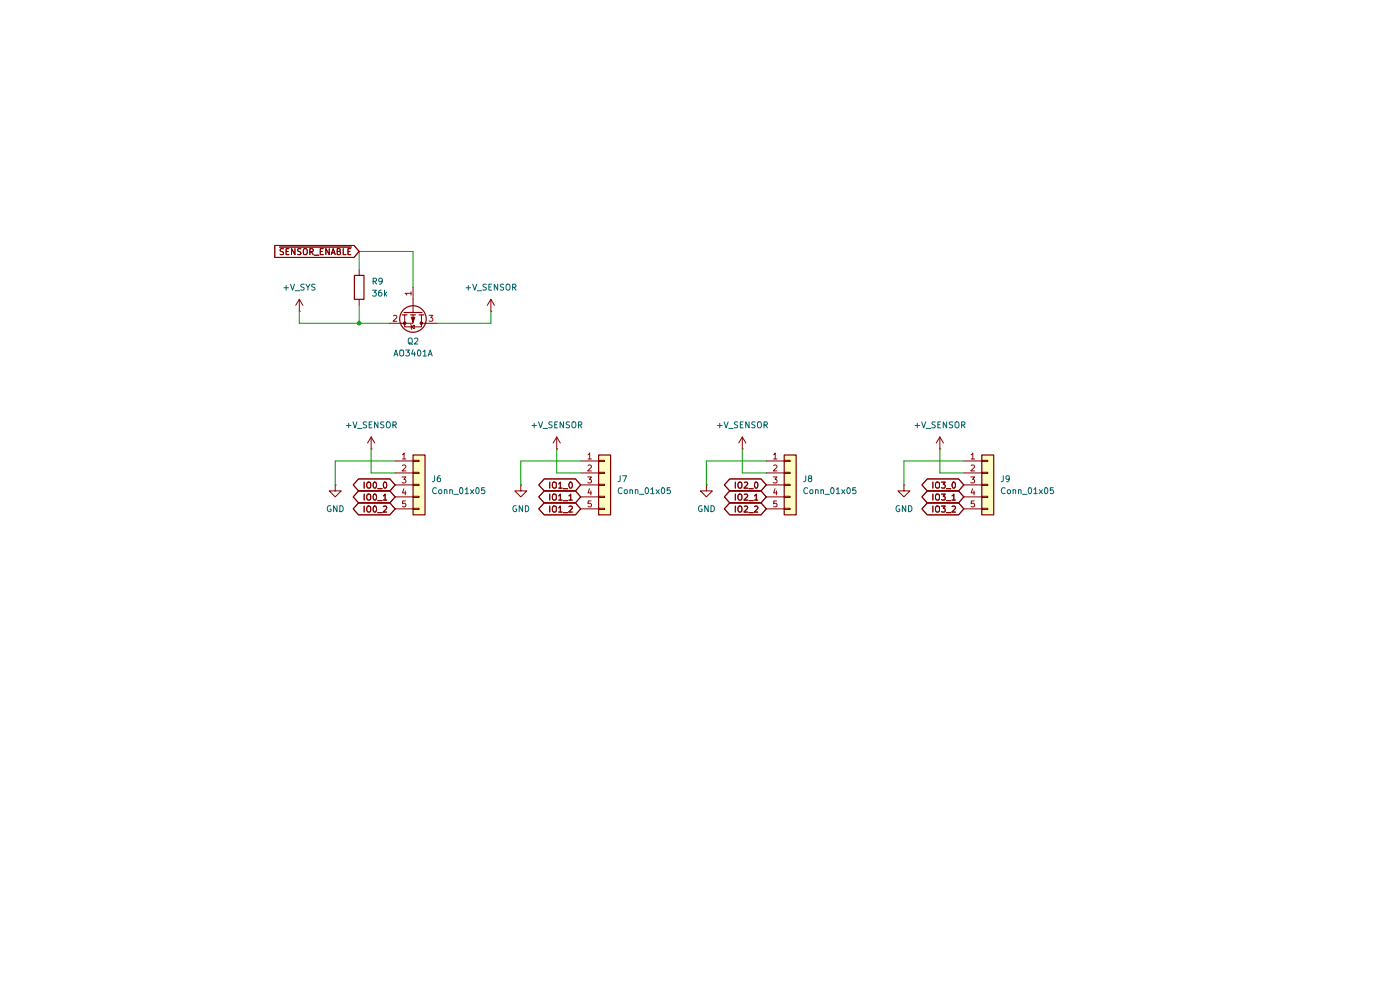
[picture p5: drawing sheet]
(kicad_sch
 (version 20260306)
 (generator "eeschema")
 (generator_version "10.0")
 (paper "A4")
 (lib_symbols
  (symbol "Connector_Generic:Conn_01x05"
   (pin_names
    (offset 1.016) (hide yes)) (exclude_from_sim no) (in_bom yes) (on_board yes)
   (in_pos_files yes)
   (duplicate_pin_numbers_are_jumpers no)
   (property "Reference" "J" (at 0 7.62 0) (show_name no) (do_not_autoplace no) (effects (font (size 1.27 1.27))))
   (property "Value" "Conn_01x05" (at 0 -7.62 0) (show_name no) (do_not_autoplace no) (effects (font (size 1.27 1.27))))
   (property "Footprint" "" (at 0 0 0) (show_name no) (do_not_autoplace no) (hide yes) (effects (font (size 1.27 1.27))))
   (property "Datasheet" "" (at 0 0 0) (show_name no) (do_not_autoplace no) (hide yes) (effects (font (size 1.27 1.27))))
   (property "Description" "Generic connector, single row, 01x05, script generated (kicad-library-utils/schlib/autogen/connector/)" (at 0 0 0) (show_name no) (do_not_autoplace no) (hide yes) (effects (font (size 1.27 1.27))))
   (symbol "Conn_01x05_1_1"
    (rectangle (start -1.27 6.35) (end 1.27 -6.35) (stroke (width 0.254) (type default)) (fill (type background)))
    (rectangle (start -1.27 5.207) (end 0 4.953) (stroke (width 0.1524) (type default)) (fill (type none)))
    (rectangle (start -1.27 2.667) (end 0 2.413) (stroke (width 0.1524) (type default)) (fill (type none)))
    (rectangle (start -1.27 0.127) (end 0 -0.127) (stroke (width 0.1524) (type default)) (fill (type none)))
    (rectangle (start -1.27 -2.413) (end 0 -2.667) (stroke (width 0.1524) (type default)) (fill (type none)))
    (rectangle (start -1.27 -4.953) (end 0 -5.207) (stroke (width 0.1524) (type default)) (fill (type none)))
    (pin passive line (at -5.08 5.08 0) (length 3.81) (name "Pin_1" (effects (font (size 1.27 1.27)))) (number "1" (effects (font (size 1.27 1.27)))))
    (pin passive line (at -5.08 2.54 0) (length 3.81) (name "Pin_2" (effects (font (size 1.27 1.27)))) (number "2" (effects (font (size 1.27 1.27)))))
    (pin passive line (at -5.08 0 0) (length 3.81) (name "Pin_3" (effects (font (size 1.27 1.27)))) (number "3" (effects (font (size 1.27 1.27)))))
    (pin passive line (at -5.08 -2.54 0) (length 3.81) (name "Pin_4" (effects (font (size 1.27 1.27)))) (number "4" (effects (font (size 1.27 1.27)))))
    (pin passive line (at -5.08 -5.08 0) (length 3.81) (name "Pin_5" (effects (font (size 1.27 1.27)))) (number "5" (effects (font (size 1.27 1.27))))))
   (embedded_fonts no))
  (symbol "Device:R"
   (pin_numbers (hide yes))
   (pin_names
    (offset 0)) (exclude_from_sim no) (in_bom yes) (on_board yes)
   (in_pos_files yes)
   (duplicate_pin_numbers_are_jumpers no)
   (property "Reference" "R" (at 2.032 0 90) (show_name no) (do_not_autoplace no) (effects (font (size 1.27 1.27))))
   (property "Value" "R" (at 0 0 90) (show_name no) (do_not_autoplace no) (effects (font (size 1.27 1.27))))
   (property "Footprint" "" (at -1.778 0 90) (show_name no) (do_not_autoplace no) (hide yes) (effects (font (size 1.27 1.27))))
   (property "Datasheet" "" (at 0 0 0) (show_name no) (do_not_autoplace no) (hide yes) (effects (font (size 1.27 1.27))))
   (property "Description" "Resistor" (at 0 0 0) (show_name no) (do_not_autoplace no) (hide yes) (effects (font (size 1.27 1.27))))
   (symbol "R_0_1"
    (rectangle (start -1.016 -2.54) (end 1.016 2.54) (stroke (width 0.254) (type default)) (fill (type none))))
   (symbol "R_1_1"
    (pin passive line (at 0 3.81 270) (length 1.27) (name "" (effects (font (size 1.27 1.27)))) (number "1" (effects (font (size 1.27 1.27)))))
    (pin passive line (at 0 -3.81 90) (length 1.27) (name "" (effects (font (size 1.27 1.27)))) (number "2" (effects (font (size 1.27 1.27))))))
   (embedded_fonts no))
  (symbol "Transistor_FET:AO3401A"
   (pin_names (hide yes)) (exclude_from_sim no) (in_bom yes) (on_board yes)
   (in_pos_files yes)
   (duplicate_pin_numbers_are_jumpers no)
   (property "Reference" "Q" (at 5.08 1.905 0) (show_name no) (do_not_autoplace no) (effects (font (size 1.27 1.27)) (justify left)))
   (property "Value" "AO3401A" (at 5.08 0 0) (show_name no) (do_not_autoplace no) (effects (font (size 1.27 1.27)) (justify left)))
   (property "Footprint" "Package_TO_SOT_SMD:SOT-23" (at 5.08 -1.905 0) (show_name no) (do_not_autoplace no) (hide yes) (effects (font (size 1.27 1.27)
    (italic yes)) (justify left)))
   (property "Datasheet" "http://www.aosmd.com/pdfs/datasheet/AO3401A.pdf" (at 5.08 -3.81 0) (show_name no) (do_not_autoplace no) (hide yes) (effects (font (size 1.27 1.27)) (justify left)))
   (property "Description" "-4.0A Id, -30V Vds, P-Channel MOSFET, SOT-23" (at 0 0 0) (show_name no) (do_not_autoplace no) (hide yes) (effects (font (size 1.27 1.27))))
   (symbol "AO3401A_0_1"
    (polyline (pts (xy 0.254 1.905) (xy 0.254 -1.905)) (stroke (width 0.254) (type default)) (fill (type none)))
    (polyline (pts (xy 0.254 0) (xy -2.54 0)) (stroke (width 0) (type default)) (fill (type none)))
    (polyline (pts (xy 0.762 2.286) (xy 0.762 1.27)) (stroke (width 0.254) (type default)) (fill (type none)))
    (polyline (pts (xy 0.762 1.778) (xy 3.302 1.778) (xy 3.302 -1.778) (xy 0.762 -1.778)) (stroke (width 0) (type default)) (fill (type none)))
    (polyline (pts (xy 0.762 0.508) (xy 0.762 -0.508)) (stroke (width 0.254) (type default)) (fill (type none)))
    (polyline (pts (xy 0.762 -1.27) (xy 0.762 -2.286)) (stroke (width 0.254) (type default)) (fill (type none)))
    (circle (center 1.651 0) (radius 2.794) (stroke (width 0.254) (type default)) (fill (type none)))
    (polyline (pts (xy 2.286 0) (xy 1.27 0.381) (xy 1.27 -0.381) (xy 2.286 0)) (stroke (width 0) (type default)) (fill (type outline)))
    (polyline (pts (xy 2.54 2.54) (xy 2.54 1.778)) (stroke (width 0) (type default)) (fill (type none)))
    (circle (center 2.54 1.778) (radius 0.254) (stroke (width 0) (type default)) (fill (type outline)))
    (circle (center 2.54 -1.778) (radius 0.254) (stroke (width 0) (type default)) (fill (type outline)))
    (polyline (pts (xy 2.54 -2.54) (xy 2.54 0) (xy 0.762 0)) (stroke (width 0) (type default)) (fill (type none)))
    (polyline (pts (xy 2.794 -0.508) (xy 2.921 -0.381) (xy 3.683 -0.381) (xy 3.81 -0.254)) (stroke (width 0) (type default)) (fill (type none)))
    (polyline (pts (xy 3.302 -0.381) (xy 2.921 0.254) (xy 3.683 0.254) (xy 3.302 -0.381)) (stroke (width 0) (type default)) (fill (type none))))
   (symbol "AO3401A_1_1"
    (pin input line (at -5.08 0 0) (length 2.54) (name "G" (effects (font (size 1.27 1.27)))) (number "1" (effects (font (size 1.27 1.27)))))
    (pin passive line (at 2.54 -5.08 90) (length 2.54) (name "S" (effects (font (size 1.27 1.27)))) (number "2" (effects (font (size 1.27 1.27)))))
    (pin passive line (at 2.54 5.08 270) (length 2.54) (name "D" (effects (font (size 1.27 1.27)))) (number "3" (effects (font (size 1.27 1.27))))))
   (embedded_fonts no))
  (symbol "power:GND"
   (power global)
   (pin_numbers (hide yes))
   (pin_names
    (offset 0) (hide yes)) (exclude_from_sim no) (in_bom yes) (on_board yes)
   (in_pos_files yes)
   (duplicate_pin_numbers_are_jumpers no)
   (property "Reference" "#PWR" (at 0 -6.35 0) (show_name no) (do_not_autoplace no) (hide yes) (effects (font (size 1.27 1.27))))
   (property "Value" "GND" (at 0 -3.81 0) (show_name no) (do_not_autoplace no) (effects (font (size 1.27 1.27))))
   (property "Footprint" "" (at 0 0 0) (show_name no) (do_not_autoplace no) (hide yes) (effects (font (size 1.27 1.27))))
   (property "Datasheet" "" (at 0 0 0) (show_name no) (do_not_autoplace no) (hide yes) (effects (font (size 1.27 1.27))))
   (property "Description" "Power symbol creates a global label with name \"GND\" , ground" (at 0 0 0) (show_name no) (do_not_autoplace no) (hide yes) (effects (font (size 1.27 1.27))))
   (symbol "GND_0_1"
    (polyline (pts (xy 0 0) (xy 0 -1.27) (xy 1.27 -1.27) (xy 0 -2.54) (xy -1.27 -1.27) (xy 0 -1.27)) (stroke (width 0) (type default)) (fill (type none))))
   (symbol "GND_1_1"
    (pin power_in line (at 0 0 270) (length 0) (name "" (effects (font (size 1.27 1.27)))) (number "1" (effects (font (size 1.27 1.27))))))
   (embedded_fonts no))
  (symbol "power:VDC"
   (power global)
   (pin_numbers (hide yes))
   (pin_names
    (offset 0) (hide yes)) (exclude_from_sim no) (in_bom yes) (on_board yes)
   (in_pos_files yes)
   (duplicate_pin_numbers_are_jumpers no)
   (property "Reference" "#PWR" (at 0 -3.81 0) (show_name no) (do_not_autoplace no) (hide yes) (effects (font (size 1.27 1.27))))
   (property "Value" "VDC" (at 0 3.556 0) (show_name no) (do_not_autoplace no) (effects (font (size 1.27 1.27))))
   (property "Footprint" "" (at 0 0 0) (show_name no) (do_not_autoplace no) (hide yes) (effects (font (size 1.27 1.27))))
   (property "Datasheet" "" (at 0 0 0) (show_name no) (do_not_autoplace no) (hide yes) (effects (font (size 1.27 1.27))))
   (property "Description" "Power symbol creates a global label with name \"VDC\"" (at 0 0 0) (show_name no) (do_not_autoplace no) (hide yes) (effects (font (size 1.27 1.27))))
   (symbol "VDC_0_1"
    (polyline (pts (xy -0.762 1.27) (xy 0 2.54)) (stroke (width 0) (type default)) (fill (type none)))
    (polyline (pts (xy 0 2.54) (xy 0.762 1.27)) (stroke (width 0) (type default)) (fill (type none)))
    (polyline (pts (xy 0 0) (xy 0 2.54)) (stroke (width 0) (type default)) (fill (type none))))
   (symbol "VDC_1_1"
    (pin power_in line (at 0 0 90) (length 0) (name "" (effects (font (size 1.27 1.27)))) (number "1" (effects (font (size 1.27 1.27))))))
   (embedded_fonts no)))
 (junction
  (at 76.2 68.58)
  (diameter 0)
  (color 0 0 0 0))
 (wire
  (pts (xy 71.12 102.87) (xy 71.12 97.79))
  (stroke (width 0) (type default)))
 (wire
  (pts (xy 157.48 95.25) (xy 157.48 100.33))
  (stroke (width 0) (type default)))
 (wire
  (pts (xy 63.5 66.04) (xy 63.5 68.58))
  (stroke (width 0) (type default)))
 (wire
  (pts (xy 110.49 102.87) (xy 110.49 97.79))
  (stroke (width 0) (type default)))
 (wire
  (pts (xy 76.2 57.15) (xy 76.2 53.34))
  (stroke (width 0) (type default)))
 (wire
  (pts (xy 104.14 68.58) (xy 104.14 66.04))
  (stroke (width 0) (type default)))
 (wire
  (pts (xy 149.86 97.79) (xy 162.56 97.79))
  (stroke (width 0) (type default)))
 (wire
  (pts (xy 157.48 100.33) (xy 162.56 100.33))
  (stroke (width 0) (type default)))
 (wire
  (pts (xy 71.12 97.79) (xy 83.82 97.79))
  (stroke (width 0) (type default)))
 (wire
  (pts (xy 199.39 100.33) (xy 204.47 100.33))
  (stroke (width 0) (type default)))
 (wire
  (pts (xy 78.74 95.25) (xy 78.74 100.33))
  (stroke (width 0) (type default)))
 (wire
  (pts (xy 92.71 68.58) (xy 104.14 68.58))
  (stroke (width 0) (type default)))
 (wire
  (pts (xy 76.2 53.34) (xy 87.63 53.34))
  (stroke (width 0) (type default)))
 (wire
  (pts (xy 191.77 102.87) (xy 191.77 97.79))
  (stroke (width 0) (type default)))
 (wire
  (pts (xy 76.2 64.77) (xy 76.2 68.58))
  (stroke (width 0) (type default)))
 (wire
  (pts (xy 63.5 68.58) (xy 76.2 68.58))
  (stroke (width 0) (type default)))
 (wire
  (pts (xy 87.63 53.34) (xy 87.63 60.96))
  (stroke (width 0) (type default)))
 (wire
  (pts (xy 78.74 100.33) (xy 83.82 100.33))
  (stroke (width 0) (type default)))
 (wire
  (pts (xy 118.11 95.25) (xy 118.11 100.33))
  (stroke (width 0) (type default)))
 (wire
  (pts (xy 76.2 68.58) (xy 82.55 68.58))
  (stroke (width 0) (type default)))
 (wire
  (pts (xy 110.49 97.79) (xy 123.19 97.79))
  (stroke (width 0) (type default)))
 (wire
  (pts (xy 199.39 95.25) (xy 199.39 100.33))
  (stroke (width 0) (type default)))
 (wire
  (pts (xy 191.77 97.79) (xy 204.47 97.79))
  (stroke (width 0) (type default)))
 (wire
  (pts (xy 118.11 100.33) (xy 123.19 100.33))
  (stroke (width 0) (type default)))
 (wire
  (pts (xy 149.86 102.87) (xy 149.86 97.79))
  (stroke (width 0) (type default)))
 (global_label "IO3_2"
  (shape bidirectional)
  (at 204.47 107.95 180)
  (fields_autoplaced yes)
  (effects (font (size 1.27 1.27)) (justify right))
  (property "Intersheetrefs" "${INTERSHEET_REFS}" (at 195.0516 107.95 0) (hide yes) (show_name no) (do_not_autoplace no) (effects (font (size 1.27 1.27)) (justify right))))
 (global_label "IO3_1"
  (shape bidirectional)
  (at 204.47 105.41 180)
  (fields_autoplaced yes)
  (effects (font (size 1.27 1.27)) (justify right))
  (property "Intersheetrefs" "${INTERSHEET_REFS}" (at 195.0516 105.41 0) (hide yes) (show_name no) (do_not_autoplace no) (effects (font (size 1.27 1.27)) (justify right))))
 (global_label "IO0_2"
  (shape bidirectional)
  (at 83.82 107.95 180)
  (fields_autoplaced yes)
  (effects (font (size 1.27 1.27)) (justify right))
  (property "Intersheetrefs" "${INTERSHEET_REFS}" (at 74.4016 107.95 0) (hide yes) (show_name no) (do_not_autoplace no) (effects (font (size 1.27 1.27)) (justify right))))
 (global_label "IO1_0"
  (shape bidirectional)
  (at 123.19 102.87 180)
  (fields_autoplaced yes)
  (effects (font (size 1.27 1.27)) (justify right))
  (property "Intersheetrefs" "${INTERSHEET_REFS}" (at 113.7716 102.87 0) (hide yes) (show_name no) (do_not_autoplace no) (effects (font (size 1.27 1.27)) (justify right))))
 (global_label "IO0_1"
  (shape bidirectional)
  (at 83.82 105.41 180)
  (fields_autoplaced yes)
  (effects (font (size 1.27 1.27)) (justify right))
  (property "Intersheetrefs" "${INTERSHEET_REFS}" (at 74.4016 105.41 0) (hide yes) (show_name no) (do_not_autoplace no) (effects (font (size 1.27 1.27)) (justify right))))
 (global_label "IO1_2"
  (shape bidirectional)
  (at 123.19 107.95 180)
  (fields_autoplaced yes)
  (effects (font (size 1.27 1.27)) (justify right))
  (property "Intersheetrefs" "${INTERSHEET_REFS}" (at 113.7716 107.95 0) (hide yes) (show_name no) (do_not_autoplace no) (effects (font (size 1.27 1.27)) (justify right))))
 (global_label "IO2_0"
  (shape bidirectional)
  (at 162.56 102.87 180)
  (fields_autoplaced yes)
  (effects (font (size 1.27 1.27)) (justify right))
  (property "Intersheetrefs" "${INTERSHEET_REFS}" (at 153.1416 102.87 0) (hide yes) (show_name no) (do_not_autoplace no) (effects (font (size 1.27 1.27)) (justify right))))
 (global_label "IO3_0"
  (shape bidirectional)
  (at 204.47 102.87 180)
  (fields_autoplaced yes)
  (effects (font (size 1.27 1.27)) (justify right))
  (property "Intersheetrefs" "${INTERSHEET_REFS}" (at 195.0516 102.87 0) (hide yes) (show_name no) (do_not_autoplace no) (effects (font (size 1.27 1.27)) (justify right))))
 (global_label "IO2_1"
  (shape bidirectional)
  (at 162.56 105.41 180)
  (fields_autoplaced yes)
  (effects (font (size 1.27 1.27)) (justify right))
  (property "Intersheetrefs" "${INTERSHEET_REFS}" (at 153.1416 105.41 0) (hide yes) (show_name no) (do_not_autoplace no) (effects (font (size 1.27 1.27)) (justify right))))
 (global_label "IO0_0"
  (shape bidirectional)
  (at 83.82 102.87 180)
  (fields_autoplaced yes)
  (effects (font (size 1.27 1.27)) (justify right))
  (property "Intersheetrefs" "${INTERSHEET_REFS}" (at 74.4016 102.87 0) (hide yes) (show_name no) (do_not_autoplace no) (effects (font (size 1.27 1.27)) (justify right))))
 (global_label "~{SENSOR_ENABLE}"
  (shape input)
  (at 76.2 53.34 180)
  (fields_autoplaced yes)
  (effects (font (size 1.27 1.27)) (justify right))
  (property "Intersheetrefs" "${INTERSHEET_REFS}" (at 57.733 53.34 0) (hide yes) (show_name no) (do_not_autoplace no) (effects (font (size 1.27 1.27)) (justify right))))
 (global_label "IO1_1"
  (shape bidirectional)
  (at 123.19 105.41 180)
  (fields_autoplaced yes)
  (effects (font (size 1.27 1.27)) (justify right))
  (property "Intersheetrefs" "${INTERSHEET_REFS}" (at 113.7716 105.41 0) (hide yes) (show_name no) (do_not_autoplace no) (effects (font (size 1.27 1.27)) (justify right))))
 (global_label "IO2_2"
  (shape bidirectional)
  (at 162.56 107.95 180)
  (fields_autoplaced yes)
  (effects (font (size 1.27 1.27)) (justify right))
  (property "Intersheetrefs" "${INTERSHEET_REFS}" (at 153.1416 107.95 0) (hide yes) (show_name no) (do_not_autoplace no) (effects (font (size 1.27 1.27)) (justify right))))
 (symbol
  (lib_id "Device:R")
  (at 76.2 60.96 0)
  (unit 1)
  (body_style 1)
  (exclude_from_sim no)
  (in_bom yes)
  (on_board yes)
  (in_pos_files yes)
  (dnp no)
  (fields_autoplaced yes)
  (property "Reference" "R9" (at 78.74 59.6899 0) (show_name no) (do_not_autoplace no) (effects (font (size 1.27 1.27)) (justify left)))
  (property "Value" "36k" (at 78.74 62.2299 0) (show_name no) (do_not_autoplace no) (effects (font (size 1.27 1.27)) (justify left)))
  (property "Footprint" "Resistor_SMD:R_0603_1608Metric_Pad0.98x0.95mm_HandSolder" (at 74.422 60.96 90) (hide yes) (show_name no) (do_not_autoplace no) (effects (font (size 1.27 1.27))))
  (property "Datasheet" "" (at 76.2 60.96 0) (hide yes) (show_name no) (do_not_autoplace no) (effects (font (size 1.27 1.27))))
  (property "Description" "Resistor" (at 76.2 60.96 0) (hide yes) (show_name no) (do_not_autoplace no) (effects (font (size 1.27 1.27))))
  (property "LCSC Part Number" "C23153" (at 76.2 60.96 0) (hide yes) (show_name no) (do_not_autoplace no) (effects (font (size 1.27 1.27))))
  (property "KLC_S3.3" "" (at 76.2 60.96 0) (hide yes) (show_name no) (do_not_autoplace no) (effects (font (size 1.27 1.27))))
  (property "KLC_S4.1" "" (at 76.2 60.96 0) (hide yes) (show_name no) (do_not_autoplace no) (effects (font (size 1.27 1.27))))
  (property "KLC_S5.1" "" (at 76.2 60.96 0) (hide yes) (show_name no) (do_not_autoplace no) (effects (font (size 1.27 1.27))))
  (pin "2")
  (pin "1"))
 (symbol
  (lib_id "power:VDC")
  (at 118.11 95.25 0)
  (unit 1)
  (body_style 1)
  (exclude_from_sim no)
  (in_bom yes)
  (on_board yes)
  (in_pos_files yes)
  (dnp no)
  (fields_autoplaced yes)
  (property "Reference" "#PWR040" (at 118.11 99.06 0) (hide yes) (show_name no) (do_not_autoplace no) (effects (font (size 1.27 1.27))))
  (property "Value" "+V_SENSOR" (at 118.11 90.17 0) (show_name no) (do_not_autoplace no) (effects (font (size 1.27 1.27))))
  (property "Footprint" "" (at 118.11 95.25 0) (hide yes) (show_name no) (do_not_autoplace no) (effects (font (size 1.27 1.27))))
  (property "Datasheet" "" (at 118.11 95.25 0) (hide yes) (show_name no) (do_not_autoplace no) (effects (font (size 1.27 1.27))))
  (property "Description" "Power symbol creates a global label with name \"VDC\"" (at 118.11 95.25 0) (hide yes) (show_name no) (do_not_autoplace no) (effects (font (size 1.27 1.27))))
  (pin "1"))
 (symbol
  (lib_id "power:VDC")
  (at 104.14 66.04 0)
  (unit 1)
  (body_style 1)
  (exclude_from_sim no)
  (in_bom yes)
  (on_board yes)
  (in_pos_files yes)
  (dnp no)
  (fields_autoplaced yes)
  (property "Reference" "#PWR038" (at 104.14 69.85 0) (hide yes) (show_name no) (do_not_autoplace no) (effects (font (size 1.27 1.27))))
  (property "Value" "+V_SENSOR" (at 104.14 60.96 0) (show_name no) (do_not_autoplace no) (effects (font (size 1.27 1.27))))
  (property "Footprint" "" (at 104.14 66.04 0) (hide yes) (show_name no) (do_not_autoplace no) (effects (font (size 1.27 1.27))))
  (property "Datasheet" "" (at 104.14 66.04 0) (hide yes) (show_name no) (do_not_autoplace no) (effects (font (size 1.27 1.27))))
  (property "Description" "Power symbol creates a global label with name \"VDC\"" (at 104.14 66.04 0) (hide yes) (show_name no) (do_not_autoplace no) (effects (font (size 1.27 1.27))))
  (pin "1"))
 (symbol
  (lib_id "power:VDC")
  (at 78.74 95.25 0)
  (unit 1)
  (body_style 1)
  (exclude_from_sim no)
  (in_bom yes)
  (on_board yes)
  (in_pos_files yes)
  (dnp no)
  (fields_autoplaced yes)
  (property "Reference" "#PWR037" (at 78.74 99.06 0) (hide yes) (show_name no) (do_not_autoplace no) (effects (font (size 1.27 1.27))))
  (property "Value" "+V_SENSOR" (at 78.74 90.17 0) (show_name no) (do_not_autoplace no) (effects (font (size 1.27 1.27))))
  (property "Footprint" "" (at 78.74 95.25 0) (hide yes) (show_name no) (do_not_autoplace no) (effects (font (size 1.27 1.27))))
  (property "Datasheet" "" (at 78.74 95.25 0) (hide yes) (show_name no) (do_not_autoplace no) (effects (font (size 1.27 1.27))))
  (property "Description" "Power symbol creates a global label with name \"VDC\"" (at 78.74 95.25 0) (hide yes) (show_name no) (do_not_autoplace no) (effects (font (size 1.27 1.27))))
  (pin "1"))
 (symbol
  (lib_id "power:GND")
  (at 191.77 102.87 0)
  (unit 1)
  (body_style 1)
  (exclude_from_sim no)
  (in_bom yes)
  (on_board yes)
  (in_pos_files yes)
  (dnp no)
  (fields_autoplaced yes)
  (property "Reference" "#PWR043" (at 191.77 109.22 0) (hide yes) (show_name no) (do_not_autoplace no) (effects (font (size 1.27 1.27))))
  (property "Value" "GND" (at 191.77 107.95 0) (show_name no) (do_not_autoplace no) (effects (font (size 1.27 1.27))))
  (property "Footprint" "" (at 191.77 102.87 0) (hide yes) (show_name no) (do_not_autoplace no) (effects (font (size 1.27 1.27))))
  (property "Datasheet" "" (at 191.77 102.87 0) (hide yes) (show_name no) (do_not_autoplace no) (effects (font (size 1.27 1.27))))
  (property "Description" "Power symbol creates a global label with name \"GND\" , ground" (at 191.77 102.87 0) (hide yes) (show_name no) (do_not_autoplace no) (effects (font (size 1.27 1.27))))
  (pin "1"))
 (symbol
  (lib_id "Connector_Generic:Conn_01x05")
  (at 167.64 102.87 0)
  (unit 1)
  (body_style 1)
  (exclude_from_sim no)
  (in_bom yes)
  (on_board yes)
  (in_pos_files yes)
  (dnp no)
  (fields_autoplaced yes)
  (property "Reference" "J8" (at 170.18 101.5999 0) (show_name no) (do_not_autoplace no) (effects (font (size 1.27 1.27)) (justify left)))
  (property "Value" "Conn_01x05" (at 170.18 104.1399 0) (show_name no) (do_not_autoplace no) (effects (font (size 1.27 1.27)) (justify left)))
  (property "Footprint" "Connector_JST:JST_XH_B5B-XH-AM_1x05_P2.50mm_Vertical" (at 167.64 102.87 0) (hide yes) (show_name no) (do_not_autoplace no) (effects (font (size 1.27 1.27))))
  (property "Datasheet" "" (at 167.64 102.87 0) (hide yes) (show_name no) (do_not_autoplace no) (effects (font (size 1.27 1.27))))
  (property "Description" "Generic connector, single row, 01x05, script generated (kicad-library-utils/schlib/autogen/connector/)" (at 167.64 102.87 0) (hide yes) (show_name no) (do_not_autoplace no) (effects (font (size 1.27 1.27))))
  (property "LCSC Part Number" "" (at 167.64 102.87 0) (hide yes) (show_name no) (do_not_autoplace no) (effects (font (size 1.27 1.27))))
  (property "KLC_S3.3" "" (at 167.64 102.87 0) (hide yes) (show_name no) (do_not_autoplace no) (effects (font (size 1.27 1.27))))
  (property "KLC_S4.1" "" (at 167.64 102.87 0) (hide yes) (show_name no) (do_not_autoplace no) (effects (font (size 1.27 1.27))))
  (property "KLC_S5.1" "" (at 167.64 102.87 0) (hide yes) (show_name no) (do_not_autoplace no) (effects (font (size 1.27 1.27))))
  (pin "4")
  (pin "1")
  (pin "2")
  (pin "3")
  (pin "5"))
 (symbol
  (lib_id "power:GND")
  (at 149.86 102.87 0)
  (unit 1)
  (body_style 1)
  (exclude_from_sim no)
  (in_bom yes)
  (on_board yes)
  (in_pos_files yes)
  (dnp no)
  (fields_autoplaced yes)
  (property "Reference" "#PWR041" (at 149.86 109.22 0) (hide yes) (show_name no) (do_not_autoplace no) (effects (font (size 1.27 1.27))))
  (property "Value" "GND" (at 149.86 107.95 0) (show_name no) (do_not_autoplace no) (effects (font (size 1.27 1.27))))
  (property "Footprint" "" (at 149.86 102.87 0) (hide yes) (show_name no) (do_not_autoplace no) (effects (font (size 1.27 1.27))))
  (property "Datasheet" "" (at 149.86 102.87 0) (hide yes) (show_name no) (do_not_autoplace no) (effects (font (size 1.27 1.27))))
  (property "Description" "Power symbol creates a global label with name \"GND\" , ground" (at 149.86 102.87 0) (hide yes) (show_name no) (do_not_autoplace no) (effects (font (size 1.27 1.27))))
  (pin "1"))
 (symbol
  (lib_id "power:GND")
  (at 110.49 102.87 0)
  (unit 1)
  (body_style 1)
  (exclude_from_sim no)
  (in_bom yes)
  (on_board yes)
  (in_pos_files yes)
  (dnp no)
  (fields_autoplaced yes)
  (property "Reference" "#PWR039" (at 110.49 109.22 0) (hide yes) (show_name no) (do_not_autoplace no) (effects (font (size 1.27 1.27))))
  (property "Value" "GND" (at 110.49 107.95 0) (show_name no) (do_not_autoplace no) (effects (font (size 1.27 1.27))))
  (property "Footprint" "" (at 110.49 102.87 0) (hide yes) (show_name no) (do_not_autoplace no) (effects (font (size 1.27 1.27))))
  (property "Datasheet" "" (at 110.49 102.87 0) (hide yes) (show_name no) (do_not_autoplace no) (effects (font (size 1.27 1.27))))
  (property "Description" "Power symbol creates a global label with name \"GND\" , ground" (at 110.49 102.87 0) (hide yes) (show_name no) (do_not_autoplace no) (effects (font (size 1.27 1.27))))
  (pin "1"))
 (symbol
  (lib_id "Connector_Generic:Conn_01x05")
  (at 88.9 102.87 0)
  (unit 1)
  (body_style 1)
  (exclude_from_sim no)
  (in_bom yes)
  (on_board yes)
  (in_pos_files yes)
  (dnp no)
  (fields_autoplaced yes)
  (property "Reference" "J6" (at 91.44 101.5999 0) (show_name no) (do_not_autoplace no) (effects (font (size 1.27 1.27)) (justify left)))
  (property "Value" "Conn_01x05" (at 91.44 104.1399 0) (show_name no) (do_not_autoplace no) (effects (font (size 1.27 1.27)) (justify left)))
  (property "Footprint" "Connector_JST:JST_XH_B5B-XH-AM_1x05_P2.50mm_Vertical" (at 88.9 102.87 0) (hide yes) (show_name no) (do_not_autoplace no) (effects (font (size 1.27 1.27))))
  (property "Datasheet" "" (at 88.9 102.87 0) (hide yes) (show_name no) (do_not_autoplace no) (effects (font (size 1.27 1.27))))
  (property "Description" "Generic connector, single row, 01x05, script generated (kicad-library-utils/schlib/autogen/connector/)" (at 88.9 102.87 0) (hide yes) (show_name no) (do_not_autoplace no) (effects (font (size 1.27 1.27))))
  (property "LCSC Part Number" "" (at 88.9 102.87 0) (hide yes) (show_name no) (do_not_autoplace no) (effects (font (size 1.27 1.27))))
  (property "KLC_S3.3" "" (at 88.9 102.87 0) (hide yes) (show_name no) (do_not_autoplace no) (effects (font (size 1.27 1.27))))
  (property "KLC_S4.1" "" (at 88.9 102.87 0) (hide yes) (show_name no) (do_not_autoplace no) (effects (font (size 1.27 1.27))))
  (property "KLC_S5.1" "" (at 88.9 102.87 0) (hide yes) (show_name no) (do_not_autoplace no) (effects (font (size 1.27 1.27))))
  (pin "4")
  (pin "1")
  (pin "2")
  (pin "3")
  (pin "5"))
 (symbol
  (lib_id "Transistor_FET:AO3401A")
  (at 87.63 66.04 270)
  (unit 1)
  (body_style 1)
  (exclude_from_sim no)
  (in_bom yes)
  (on_board yes)
  (in_pos_files yes)
  (dnp no)
  (fields_autoplaced yes)
  (property "Reference" "Q2" (at 87.63 72.39 90) (show_name no) (do_not_autoplace no) (effects (font (size 1.27 1.27))))
  (property "Value" "AO3401A" (at 87.63 74.93 90) (show_name no) (do_not_autoplace no) (effects (font (size 1.27 1.27))))
  (property "Footprint" "Package_TO_SOT_SMD:SOT-23" (at 85.725 71.12 0) (hide yes) (show_name no) (do_not_autoplace no) (effects (font (size 1.27 1.27)
    (italic yes)) (justify left)))
  (property "Datasheet" "http://www.aosmd.com/pdfs/datasheet/AO3401A.pdf" (at 83.82 71.12 0) (hide yes) (show_name no) (do_not_autoplace no) (effects (font (size 1.27 1.27)) (justify left)))
  (property "Description" "-4.0A Id, -30V Vds, P-Channel MOSFET, SOT-23" (at 87.63 66.04 0) (hide yes) (show_name no) (do_not_autoplace no) (effects (font (size 1.27 1.27))))
  (property "LCSC Part Number" "C15127" (at 87.63 66.04 90) (hide yes) (show_name no) (do_not_autoplace no) (effects (font (size 1.27 1.27))))
  (property "KLC_S3.3" "" (at 87.63 66.04 90) (hide yes) (show_name no) (do_not_autoplace no) (effects (font (size 1.27 1.27))))
  (property "KLC_S4.1" "" (at 87.63 66.04 90) (hide yes) (show_name no) (do_not_autoplace no) (effects (font (size 1.27 1.27))))
  (property "KLC_S5.1" "" (at 87.63 66.04 90) (hide yes) (show_name no) (do_not_autoplace no) (effects (font (size 1.27 1.27))))
  (pin "3")
  (pin "1")
  (pin "2"))
 (symbol
  (lib_id "power:GND")
  (at 71.12 102.87 0)
  (unit 1)
  (body_style 1)
  (exclude_from_sim no)
  (in_bom yes)
  (on_board yes)
  (in_pos_files yes)
  (dnp no)
  (fields_autoplaced yes)
  (property "Reference" "#PWR036" (at 71.12 109.22 0) (hide yes) (show_name no) (do_not_autoplace no) (effects (font (size 1.27 1.27))))
  (property "Value" "GND" (at 71.12 107.95 0) (show_name no) (do_not_autoplace no) (effects (font (size 1.27 1.27))))
  (property "Footprint" "" (at 71.12 102.87 0) (hide yes) (show_name no) (do_not_autoplace no) (effects (font (size 1.27 1.27))))
  (property "Datasheet" "" (at 71.12 102.87 0) (hide yes) (show_name no) (do_not_autoplace no) (effects (font (size 1.27 1.27))))
  (property "Description" "Power symbol creates a global label with name \"GND\" , ground" (at 71.12 102.87 0) (hide yes) (show_name no) (do_not_autoplace no) (effects (font (size 1.27 1.27))))
  (pin "1"))
 (symbol
  (lib_id "power:VDC")
  (at 157.48 95.25 0)
  (unit 1)
  (body_style 1)
  (exclude_from_sim no)
  (in_bom yes)
  (on_board yes)
  (in_pos_files yes)
  (dnp no)
  (fields_autoplaced yes)
  (property "Reference" "#PWR042" (at 157.48 99.06 0) (hide yes) (show_name no) (do_not_autoplace no) (effects (font (size 1.27 1.27))))
  (property "Value" "+V_SENSOR" (at 157.48 90.17 0) (show_name no) (do_not_autoplace no) (effects (font (size 1.27 1.27))))
  (property "Footprint" "" (at 157.48 95.25 0) (hide yes) (show_name no) (do_not_autoplace no) (effects (font (size 1.27 1.27))))
  (property "Datasheet" "" (at 157.48 95.25 0) (hide yes) (show_name no) (do_not_autoplace no) (effects (font (size 1.27 1.27))))
  (property "Description" "Power symbol creates a global label with name \"VDC\"" (at 157.48 95.25 0) (hide yes) (show_name no) (do_not_autoplace no) (effects (font (size 1.27 1.27))))
  (pin "1"))
 (symbol
  (lib_id "power:VDC")
  (at 63.5 66.04 0)
  (unit 1)
  (body_style 1)
  (exclude_from_sim no)
  (in_bom yes)
  (on_board yes)
  (in_pos_files yes)
  (dnp no)
  (fields_autoplaced yes)
  (property "Reference" "#PWR035" (at 63.5 69.85 0) (hide yes) (show_name no) (do_not_autoplace no) (effects (font (size 1.27 1.27))))
  (property "Value" "+V_SYS" (at 63.5 60.96 0) (show_name no) (do_not_autoplace no) (effects (font (size 1.27 1.27))))
  (property "Footprint" "" (at 63.5 66.04 0) (hide yes) (show_name no) (do_not_autoplace no) (effects (font (size 1.27 1.27))))
  (property "Datasheet" "" (at 63.5 66.04 0) (hide yes) (show_name no) (do_not_autoplace no) (effects (font (size 1.27 1.27))))
  (property "Description" "Power symbol creates a global label with name \"VDC\"" (at 63.5 66.04 0) (hide yes) (show_name no) (do_not_autoplace no) (effects (font (size 1.27 1.27))))
  (pin "1"))
 (symbol
  (lib_id "Connector_Generic:Conn_01x05")
  (at 128.27 102.87 0)
  (unit 1)
  (body_style 1)
  (exclude_from_sim no)
  (in_bom yes)
  (on_board yes)
  (in_pos_files yes)
  (dnp no)
  (fields_autoplaced yes)
  (property "Reference" "J7" (at 130.81 101.5999 0) (show_name no) (do_not_autoplace no) (effects (font (size 1.27 1.27)) (justify left)))
  (property "Value" "Conn_01x05" (at 130.81 104.1399 0) (show_name no) (do_not_autoplace no) (effects (font (size 1.27 1.27)) (justify left)))
  (property "Footprint" "Connector_JST:JST_XH_B5B-XH-AM_1x05_P2.50mm_Vertical" (at 128.27 102.87 0) (hide yes) (show_name no) (do_not_autoplace no) (effects (font (size 1.27 1.27))))
  (property "Datasheet" "" (at 128.27 102.87 0) (hide yes) (show_name no) (do_not_autoplace no) (effects (font (size 1.27 1.27))))
  (property "Description" "Generic connector, single row, 01x05, script generated (kicad-library-utils/schlib/autogen/connector/)" (at 128.27 102.87 0) (hide yes) (show_name no) (do_not_autoplace no) (effects (font (size 1.27 1.27))))
  (property "LCSC Part Number" "" (at 128.27 102.87 0) (hide yes) (show_name no) (do_not_autoplace no) (effects (font (size 1.27 1.27))))
  (property "KLC_S3.3" "" (at 128.27 102.87 0) (hide yes) (show_name no) (do_not_autoplace no) (effects (font (size 1.27 1.27))))
  (property "KLC_S4.1" "" (at 128.27 102.87 0) (hide yes) (show_name no) (do_not_autoplace no) (effects (font (size 1.27 1.27))))
  (property "KLC_S5.1" "" (at 128.27 102.87 0) (hide yes) (show_name no) (do_not_autoplace no) (effects (font (size 1.27 1.27))))
  (pin "4")
  (pin "1")
  (pin "2")
  (pin "3")
  (pin "5"))
 (symbol
  (lib_id "Connector_Generic:Conn_01x05")
  (at 209.55 102.87 0)
  (unit 1)
  (body_style 1)
  (exclude_from_sim no)
  (in_bom yes)
  (on_board yes)
  (in_pos_files yes)
  (dnp no)
  (fields_autoplaced yes)
  (property "Reference" "J9" (at 212.09 101.5999 0) (show_name no) (do_not_autoplace no) (effects (font (size 1.27 1.27)) (justify left)))
  (property "Value" "Conn_01x05" (at 212.09 104.1399 0) (show_name no) (do_not_autoplace no) (effects (font (size 1.27 1.27)) (justify left)))
  (property "Footprint" "Connector_JST:JST_XH_B5B-XH-AM_1x05_P2.50mm_Vertical" (at 209.55 102.87 0) (hide yes) (show_name no) (do_not_autoplace no) (effects (font (size 1.27 1.27))))
  (property "Datasheet" "" (at 209.55 102.87 0) (hide yes) (show_name no) (do_not_autoplace no) (effects (font (size 1.27 1.27))))
  (property "Description" "Generic connector, single row, 01x05, script generated (kicad-library-utils/schlib/autogen/connector/)" (at 209.55 102.87 0) (hide yes) (show_name no) (do_not_autoplace no) (effects (font (size 1.27 1.27))))
  (property "LCSC Part Number" "" (at 209.55 102.87 0) (hide yes) (show_name no) (do_not_autoplace no) (effects (font (size 1.27 1.27))))
  (property "KLC_S3.3" "" (at 209.55 102.87 0) (hide yes) (show_name no) (do_not_autoplace no) (effects (font (size 1.27 1.27))))
  (property "KLC_S4.1" "" (at 209.55 102.87 0) (hide yes) (show_name no) (do_not_autoplace no) (effects (font (size 1.27 1.27))))
  (property "KLC_S5.1" "" (at 209.55 102.87 0) (hide yes) (show_name no) (do_not_autoplace no) (effects (font (size 1.27 1.27))))
  (pin "4")
  (pin "1")
  (pin "2")
  (pin "3")
  (pin "5"))
 (symbol
  (lib_id "power:VDC")
  (at 199.39 95.25 0)
  (unit 1)
  (body_style 1)
  (exclude_from_sim no)
  (in_bom yes)
  (on_board yes)
  (in_pos_files yes)
  (dnp no)
  (fields_autoplaced yes)
  (property "Reference" "#PWR044" (at 199.39 99.06 0) (hide yes) (show_name no) (do_not_autoplace no) (effects (font (size 1.27 1.27))))
  (property "Value" "+V_SENSOR" (at 199.39 90.17 0) (show_name no) (do_not_autoplace no) (effects (font (size 1.27 1.27))))
  (property "Footprint" "" (at 199.39 95.25 0) (hide yes) (show_name no) (do_not_autoplace no) (effects (font (size 1.27 1.27))))
  (property "Datasheet" "" (at 199.39 95.25 0) (hide yes) (show_name no) (do_not_autoplace no) (effects (font (size 1.27 1.27))))
  (property "Description" "Power symbol creates a global label with name \"VDC\"" (at 199.39 95.25 0) (hide yes) (show_name no) (do_not_autoplace no) (effects (font (size 1.27 1.27))))
  (pin "1")))
